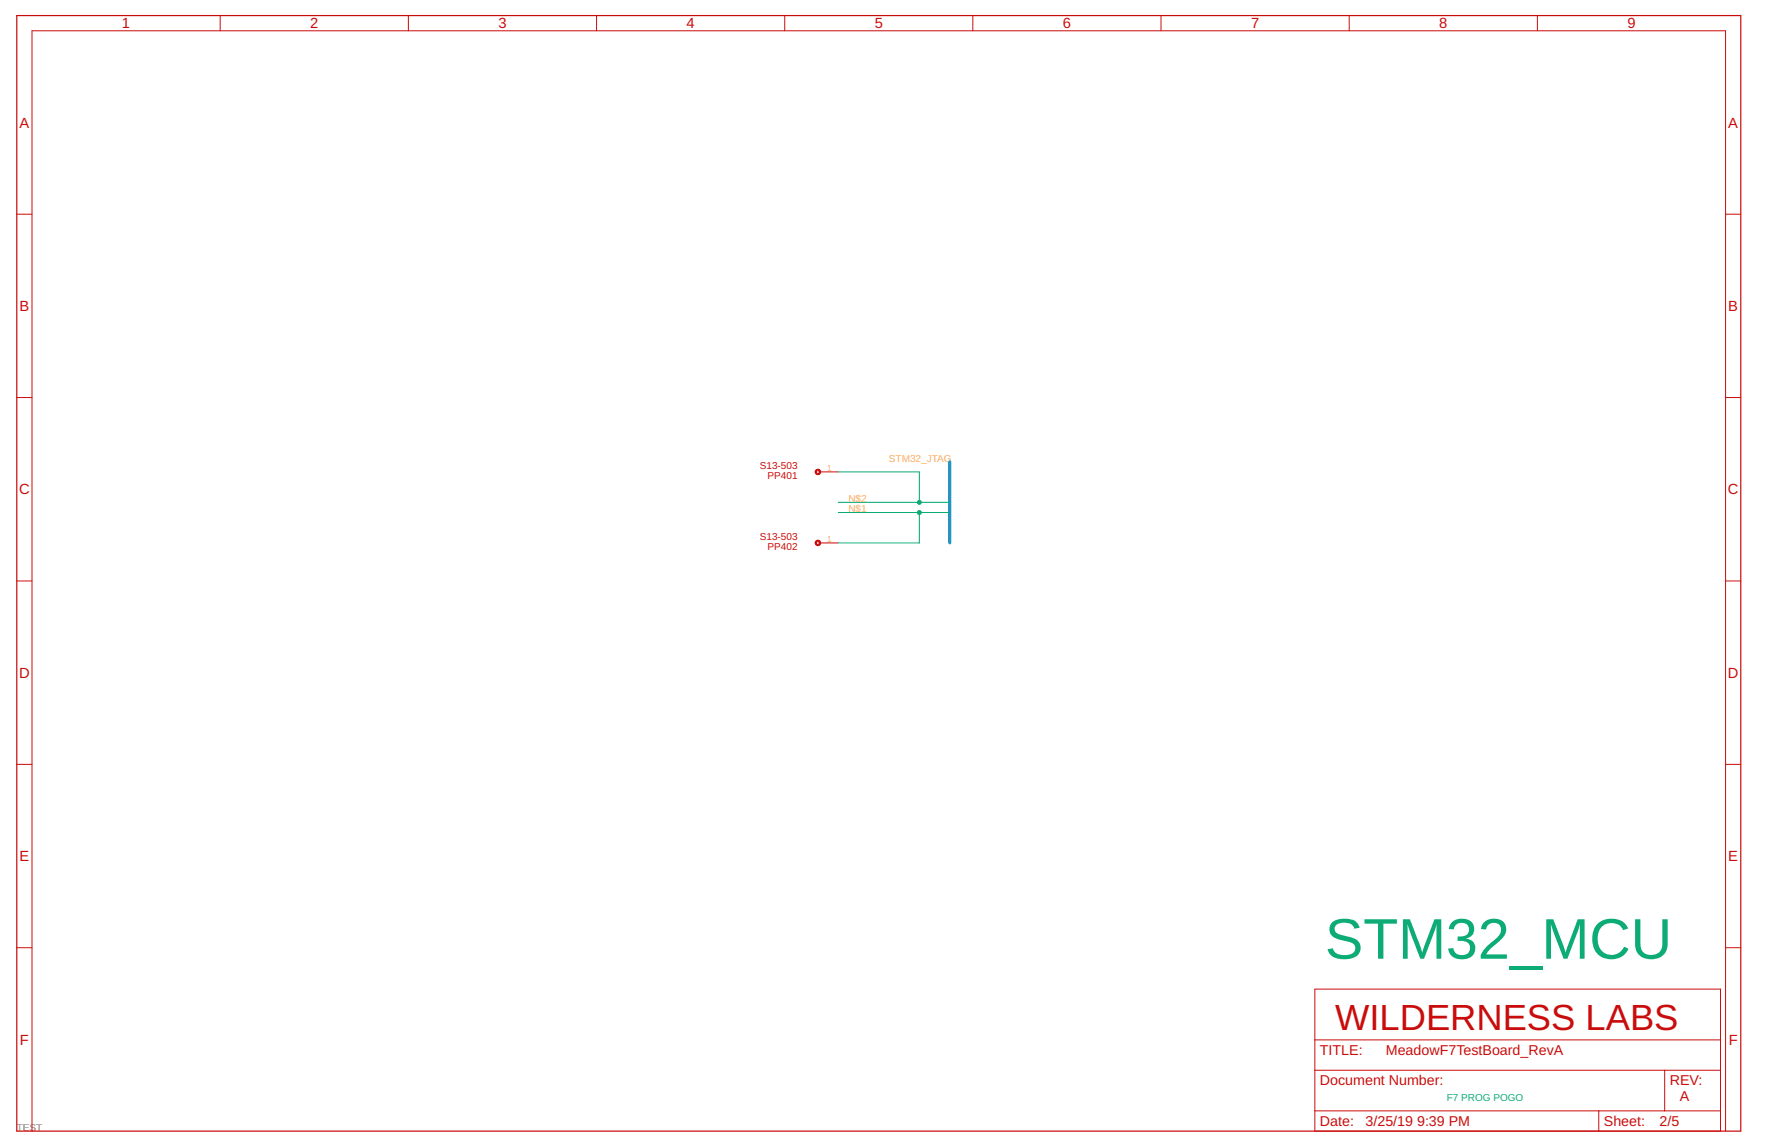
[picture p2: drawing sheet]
<svg xmlns="http://www.w3.org/2000/svg" width="432mm" height="279mm" viewBox="0 0 432 279" stroke-linecap="round" stroke-linejoin="round" font-family="sans-serif">
<path d="M4.1 3.8h419.6v271.5h-419.6z" fill="none" stroke="#c90d0c" stroke-width=".3"/>
<g fill="none" stroke="#c90d0c" stroke-width=".24">
<path d="M53.6 3.8v3.7M99.4 3.8v3.7M145.2 3.8v3.7M191 3.8v3.7M236.8 3.8v3.7M282.6 3.8v3.7M328.4 3.8v3.7M374.2 3.8v3.7M4.1 52.1h3.7M420 52.1h3.7M4.1 96.8h3.7M420 96.8h3.7"/>
<path d="M199.1 114.9h4.9M199.1 132.1h4.9M4.1 141.4h3.7M420 141.4h3.7M4.1 186h3.7M420 186h3.7M4.1 230.7h3.7M420 230.7h3.7M320 240.7h98.8v34.6h-98.8zM320 253.1h98.8M7.8 275.3v-267.8h412.2v267.8M320 260.5h98.8"/>
<path d="M320 270.4h98.8M389.1 270.4v4.9M405.2 260.5v9.9"/>
</g>
<g fill="#c90d0c" stroke="#c90d0c" stroke-width=".24">
<path d="M198.6 114.4a.67 .67 0 0 1 1.1 .1 .67 .67 0 0 1-.4 1 .67 .67 0 0 1-.9-.6h.3a.43 .43 0 0 1 .6-.4 .43 .43 0 0 1 .1 .7 .43 .43 0 0 1-.7-.2v-.1h-.3z" fill-rule="evenodd"/>
<path d="M198.6 131.7a.67 .67 0 0 1 1.1 .1 .67 .67 0 0 1-.4 1 .67 .67 0 0 1-.9-.7h.3a.43 .43 0 0 1 .6-.3 .43 .43 0 0 1 .1 .7 .43 .43 0 0 1-.7-.2l-.3-.2z" fill-rule="evenodd"/>
</g>
<path d="M231.2 112.4v19.7" fill="none" stroke="#0598d7" stroke-width=".74"/>
<path d="M204 114.9h19.8v7.4M204 124.7h27.2M204 122.3h27.2M223.8 124.7v7.4h-19.8" fill="none" stroke="#0dab76" stroke-width=".24"/>
<g fill="#0dab76" stroke="#0dab76" stroke-width=".24">
<circle cx="223.8" cy="124.7" r=".49"/>
<circle cx="223.8" cy="122.3" r=".49"/>
</g>
<text font-size="13.9" fill="#0dab76" x="322.5" y="233.3">STM32_MCU</text>
<text font-size="8.8" fill="#c90d0c" x="325" y="250.6">WILDERNESS LABS</text>
<g font-size="3.6" fill="#c90d0c">
<text x="29.7" y="6.9">1</text>
<text x="75.5" y="6.9">2</text>
<text x="121.3" y="6.9">3</text>
<text x="167.1" y="6.9">4</text>
<text x="212.9" y="6.9">5</text>
<text x="258.7" y="6.9">6</text>
<text x="304.5" y="6.9">7</text>
<text x="350.3" y="6.9">8</text>
<text x="396.1" y="6.9">9</text>
<text x="4.8" y="31.1">A</text>
<text x="420.7" y="31.1">A</text>
<text x="4.8" y="75.7">B</text>
<text x="420.7" y="75.7">B</text>
<text x="4.6" y="120.3">C</text>
<text x="420.6" y="120.3">C</text>
<text x="4.6" y="165">D</text>
<text x="420.6" y="165">D</text>
<text x="4.8" y="209.6">E</text>
<text x="420.7" y="209.6">E</text>
<text x="4.9" y="254.2">F</text>
<text x="420.8" y="254.2">F</text>
</g>
<g font-size="3.5" fill="#c90d0c">
<text x="321.3" y="256.8">TITLE:</text>
<text x="337.3" y="256.8">MeadowF7TestBoard_RevA</text>
<text x="321.3" y="264.2">Document Number:</text>
<text x="406.4" y="264.2">REV:</text>
<text x="408.9" y="267.9">A</text>
<text x="321.3" y="274.1">Date:</text>
<text x="332.4" y="274.1">3/25/19</text>
<text x="344.9" y="274.1">9:39 PM</text>
<text x="390.4" y="274.1">Sheet:</text>
<text x="404" y="274.1">2/5</text>
</g>
<g font-size="2.4" fill="#fbaf5c">
<text x="216.4" y="112.4">STM32_JTAG</text>
<text x="206.5" y="124.7">N$1</text>
<text x="206.5" y="122.3">N$2</text>
</g>
<g font-size="2.4" fill="#c90d0c">
<text x="184.9" y="114.1">S13-503</text>
<text x="186.9" y="116.6">PP401</text>
<text x="184.9" y="131.4">S13-503</text>
<text x="186.9" y="133.9">PP402</text>
</g>
<text font-size="2.4" fill="#0dab76" x="352.1" y="267.9">F7 PROG POGO</text>
<text font-size="2.4" fill="#808080" x="4.1" y="275.3">TEST</text>
<g font-size="2.1" fill="#fbaf5c">
<text x="201.4" y="114.5">1</text>
<text x="201.4" y="131.8">1</text>
</g>
</svg>
